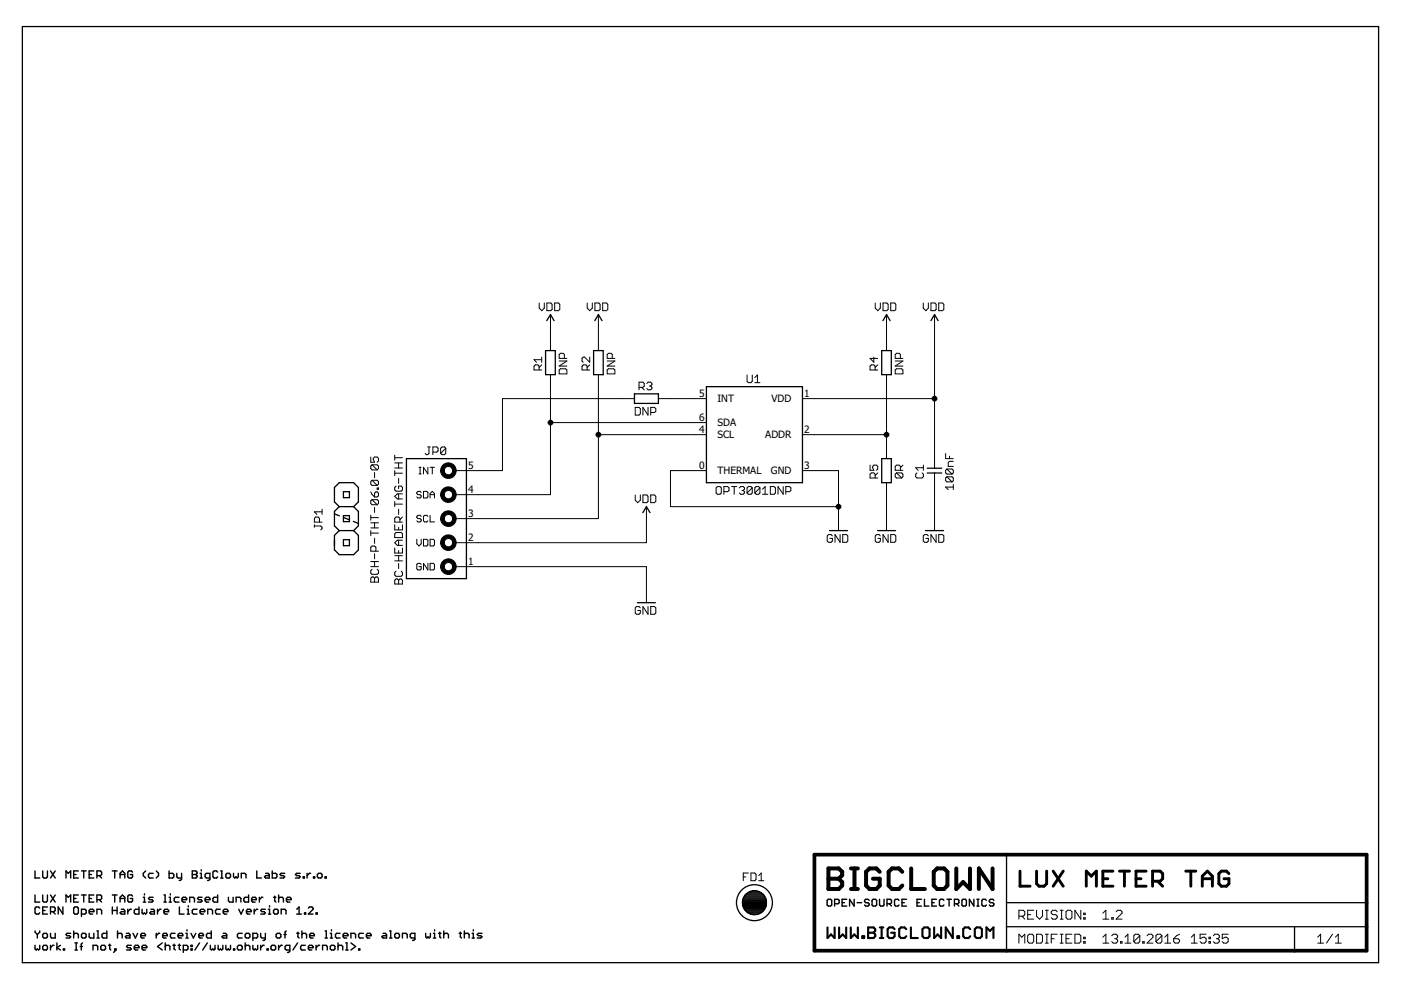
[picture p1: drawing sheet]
<!DOCTYPE eagle SYSTEM "eagle.dtd">
<eagle version="7.6.0">
<drawing>
<settings>
<setting alwaysvectorfont="no"/>
<setting verticaltext="up"/>
</settings>
<grid distance="0.1" unitdist="inch" unit="inch" style="lines" multiple="1" display="no" altdistance="0.01" altunitdist="inch" altunit="inch"/>
<schematic xreflabel="%F%N/%S.%C%R" xrefpart="/%S.%C%R">
<libraries>
<library name="bc-capacitor">
<symbols>
<symbol name="CAPACITOR">
<wire x1="1.524" y1="-0.508" x2="0" y2="-0.508" width="0.254" layer="94"/>
<wire x1="0" y1="-0.508" x2="-1.524" y2="-0.508" width="0.254" layer="94"/>
<wire x1="-1.524" y1="0.508" x2="0" y2="0.508" width="0.254" layer="94"/>
<wire x1="0" y1="0.508" x2="1.524" y2="0.508" width="0.254" layer="94"/>
<wire x1="0" y1="-2.54" x2="0" y2="-0.508" width="0.1524" layer="94"/>
<wire x1="0" y1="0.508" x2="0" y2="2.54" width="0.1524" layer="94"/>
<text x="-2.286" y="0" size="1.778" layer="95" rot="R90" align="bottom-center">&gt;NAME</text>
<text x="2.286" y="0" size="1.778" layer="96" rot="R90" align="top-center">&gt;VALUE</text>
<pin name="2" x="0" y="-5.08" visible="off" length="short" direction="pas" rot="R90"/>
<pin name="1" x="0" y="5.08" visible="off" length="short" direction="pas" rot="R270"/>
</symbol>
</symbols>
<devicesets>
<deviceset name="C-0805-100NF" prefix="C">
<gates>
<gate name="C" symbol="CAPACITOR" x="0" y="0"/>
</gates>
<devices>
<device name="" package="CAPACITOR-0805_R">
<connects>
<connect gate="C" pin="1" pad="1"/>
<connect gate="C" pin="2" pad="2"/>
</connects>
<technologies>
<technology name="">
<attribute name="BCPN" value="BC-C-0805-100NF" constant="no"/>
<attribute name="VALUE" value="100nF" constant="no"/>
</technology>
</technologies>
</device>
</devices>
</deviceset>
</devicesets>
</library>
<library name="bc-supply">
<symbols>
<symbol name="GND">
<wire x1="-1.905" y1="0" x2="1.905" y2="0" width="0.254" layer="94"/>
<text x="0" y="-0.762" size="1.778" layer="96" align="top-center">&gt;VALUE</text>
<pin name="GND" x="0" y="2.54" visible="off" length="short" direction="sup" rot="R270"/>
</symbol>
<symbol name="VDD">
<wire x1="0.762" y1="1.27" x2="0" y2="2.54" width="0.254" layer="94"/>
<wire x1="0" y1="2.54" x2="-0.762" y2="1.27" width="0.254" layer="94"/>
<text x="0" y="3.302" size="1.778" layer="96" align="bottom-center">&gt;VALUE</text>
<pin name="VDD" x="0" y="0" visible="off" length="short" direction="sup" rot="R90"/>
</symbol>
</symbols>
<devicesets>
<deviceset name="GND" prefix="GND">
<gates>
<gate name="1" symbol="GND" x="0" y="0"/>
</gates>
<devices>
<device name="">
<technologies>
<technology name="">
<attribute name="BCPN" value="-" constant="no"/>
</technology>
</technologies>
</device>
</devices>
</deviceset>
<deviceset name="VDD" prefix="SUPPLY">
<gates>
<gate name="VDD" symbol="VDD" x="0" y="0"/>
</gates>
<devices>
<device name="">
<technologies>
<technology name="">
<attribute name="BCPN" value="-" constant="no"/>
</technology>
</technologies>
</device>
</devices>
</deviceset>
</devicesets>
</library>
<library name="bc-fiducial">
<symbols>
<symbol name="FIDUCIAL">
<circle x="0" y="0" radius="3.81" width="0.254" layer="94"/>
<polygon width="0.254" layer="94">
<vertex x="0" y="-2.54" curve="90"/>
<vertex x="2.54" y="0" curve="90"/>
<vertex x="0" y="2.54" curve="90"/>
<vertex x="-2.54" y="0" curve="90"/>
</polygon>
<text x="0" y="4.572" size="1.778" layer="95" align="bottom-center">&gt;NAME</text>
</symbol>
</symbols>
<devicesets>
<deviceset name="FIDUCIAL" prefix="FD">
<gates>
<gate name="FD" symbol="FIDUCIAL" x="0" y="0"/>
</gates>
<devices>
<device name="" package="FIDUCIAL-1MM">
<technologies>
<technology name="">
<attribute name="BCPN" value="-" constant="no"/>
</technology>
</technologies>
</device>
</devices>
</deviceset>
</devicesets>
</library>
<library name="bc-resistor">
<symbols>
<symbol name="RESISTOR">
<text x="0" y="1.778" size="1.778" layer="95" align="bottom-center">&gt;NAME</text>
<text x="0" y="-1.778" size="1.778" layer="96" align="top-center">&gt;VALUE</text>
<pin name="2" x="5.08" y="0" visible="off" length="short" direction="pas" rot="R180"/>
<pin name="1" x="-5.08" y="0" visible="off" length="short" direction="pas"/>
<wire x1="-2.54" y1="1.016" x2="2.54" y2="1.016" width="0.254" layer="94"/>
<wire x1="2.54" y1="1.016" x2="2.54" y2="-1.016" width="0.254" layer="94"/>
<wire x1="2.54" y1="-1.016" x2="-2.54" y2="-1.016" width="0.254" layer="94"/>
<wire x1="-2.54" y1="-1.016" x2="-2.54" y2="1.016" width="0.254" layer="94"/>
</symbol>
</symbols>
<devicesets>
<deviceset name="R-0805-0R" prefix="R">
<gates>
<gate name="R" symbol="RESISTOR" x="0" y="0"/>
</gates>
<devices>
<device name="" package="RESISTOR-0805_R">
<connects>
<connect gate="R" pin="1" pad="1"/>
<connect gate="R" pin="2" pad="2"/>
</connects>
<technologies>
<technology name="">
<attribute name="BCPN" value="BC-R-0805-0R" constant="no"/>
<attribute name="VALUE" value="0R" constant="no"/>
</technology>
</technologies>
</device>
</devices>
</deviceset>
<deviceset name="R-0805-DNP" prefix="R">
<gates>
<gate name="R" symbol="RESISTOR" x="0" y="0"/>
</gates>
<devices>
<device name="" package="RESISTOR-0805_R">
<connects>
<connect gate="R" pin="1" pad="1"/>
<connect gate="R" pin="2" pad="2"/>
</connects>
<technologies>
<technology name="">
<attribute name="BCPN" value="-" constant="no"/>
<attribute name="VALUE" value="DNP" constant="no"/>
</technology>
</technologies>
</device>
</devices>
</deviceset>
</devicesets>
</library>
<library name="bc-sensor">
<symbols>
<symbol name="OPT3001DNP">
<pin name="INT" x="12.7" y="7.62" length="short" direction="pas" rot="R180"/>
<pin name="ADDR" x="-12.7" y="0" length="short" direction="pas"/>
<pin name="VDD" x="-12.7" y="7.62" length="short" direction="pas"/>
<pin name="SCL" x="12.7" y="0" length="short" direction="pas" rot="R180"/>
<pin name="SDA" x="12.7" y="2.54" length="short" direction="pas" rot="R180"/>
<pin name="GND" x="-12.7" y="-7.62" length="short" direction="pas"/>
<wire x1="-10.16" y1="10.16" x2="10.16" y2="10.16" width="0.254" layer="94"/>
<wire x1="10.16" y1="10.16" x2="10.16" y2="-10.16" width="0.254" layer="94"/>
<wire x1="10.16" y1="-10.16" x2="-10.16" y2="-10.16" width="0.254" layer="94"/>
<wire x1="-10.16" y1="-10.16" x2="-10.16" y2="10.16" width="0.254" layer="94"/>
<text x="0" y="10.922" size="1.778" layer="95" align="bottom-center">&gt;NAME</text>
<text x="0" y="-10.922" size="1.778" layer="96" align="top-center">&gt;VALUE</text>
<pin name="THERMAL" x="12.7" y="-7.62" length="short" direction="pas" rot="R180"/>
</symbol>
</symbols>
<devicesets>
<deviceset name="U-OPT3001DNP" prefix="U">
<gates>
<gate name="U" symbol="OPT3001DNP" x="0" y="0"/>
</gates>
<devices>
<device name="" package="OPT3001DNP_R">
<connects>
<connect gate="U" pin="ADDR" pad="2"/>
<connect gate="U" pin="GND" pad="3"/>
<connect gate="U" pin="INT" pad="5"/>
<connect gate="U" pin="SCL" pad="4"/>
<connect gate="U" pin="SDA" pad="6"/>
<connect gate="U" pin="THERMAL" pad="0"/>
<connect gate="U" pin="VDD" pad="1"/>
</connects>
<technologies>
<technology name="">
<attribute name="BCPN" value="BC-U-OPT3001DNP" constant="no"/>
<attribute name="VALUE" value="OPT3001DNP" constant="no"/>
</technology>
</technologies>
</device>
</devices>
</deviceset>
</devicesets>
</library>
<library name="bc-frame">
<symbols>
<symbol name="FRAME-A4L">
<wire x1="165.1" y1="0" x2="165.1" y2="20.32" width="0.762" layer="94"/>
<wire x1="165.1" y1="20.32" x2="205.74" y2="20.32" width="0.762" layer="94"/>
<wire x1="205.74" y1="20.32" x2="281.94" y2="20.32" width="0.762" layer="94"/>
<wire x1="205.74" y1="20.32" x2="205.74" y2="10.16" width="0.254" layer="94"/>
<wire x1="205.74" y1="10.16" x2="205.74" y2="5.08" width="0.254" layer="94"/>
<wire x1="205.74" y1="5.08" x2="205.74" y2="0" width="0.254" layer="94"/>
<wire x1="205.74" y1="10.16" x2="281.94" y2="10.16" width="0.254" layer="94"/>
<wire x1="205.74" y1="5.08" x2="266.7" y2="5.08" width="0.254" layer="94"/>
<text x="208.28" y="15.24" size="3.81" layer="94" font="vector" ratio="16" align="center-left">&gt;PROJECT_NAME</text>
<text x="208.28" y="7.62" size="2.032" layer="94" font="vector" align="center-left">REVISION:</text>
<text x="208.28" y="2.54" size="2.032" layer="94" font="vector" align="center-left">MODIFIED:</text>
<wire x1="266.7" y1="5.08" x2="281.94" y2="5.08" width="0.254" layer="94"/>
<wire x1="266.7" y1="5.08" x2="266.7" y2="0" width="0.254" layer="94"/>
<text x="226.06" y="2.54" size="2.032" layer="94" font="vector" align="center-left">&gt;LAST_DATE_TIME</text>
<text x="274.32" y="2.54" size="2.032" layer="94" font="vector" align="center">&gt;SHEET_TOTAL</text>
<text x="226.06" y="7.62" size="2.032" layer="94" font="vector" align="center-left">&gt;PROJECT_REVISION</text>
<wire x1="165.1" y1="0" x2="205.74" y2="0" width="0.762" layer="94"/>
<wire x1="205.74" y1="0" x2="266.7" y2="0" width="0.762" layer="94"/>
<wire x1="266.7" y1="0" x2="281.94" y2="0" width="0.762" layer="94"/>
<wire x1="281.94" y1="0" x2="281.94" y2="5.08" width="0.762" layer="94"/>
<wire x1="281.94" y1="5.08" x2="281.94" y2="10.16" width="0.762" layer="94"/>
<wire x1="281.94" y1="10.16" x2="281.94" y2="20.32" width="0.762" layer="94"/>
<wire x1="-2.54" y1="-2.54" x2="284.48" y2="-2.54" width="0.254" layer="94"/>
<wire x1="284.48" y1="-2.54" x2="284.48" y2="195.58" width="0.254" layer="94"/>
<wire x1="284.48" y1="195.58" x2="-2.54" y2="195.58" width="0.254" layer="94"/>
<wire x1="-2.54" y1="195.58" x2="-2.54" y2="-2.54" width="0.254" layer="94"/>
<text x="167.64" y="15.24" size="5.1839875" layer="94" font="vector" ratio="16" align="center-left">BIGCLOWN</text>
<text x="167.64" y="10.16" size="1.720215625" layer="94" font="vector" ratio="16" align="center-left">OPEN-SOURCE ELECTRONICS</text>
<text x="167.64" y="3.81" size="2.672715625" layer="94" font="vector" ratio="16" align="center-left">WWW.BIGCLOWN.COM</text>
</symbol>
</symbols>
<devicesets>
<deviceset name="FRAME-SCH/A4L-BRD/A4L" prefix="FRAME">
<gates>
<gate name="FRAME" symbol="FRAME-A4L" x="0" y="0"/>
</gates>
<devices>
<device name="" package="FRAME-A4L">
<technologies>
<technology name="">
<attribute name="BCPN" value="-" constant="no"/>
<attribute name="PROJECT_NAME" value="" constant="no"/>
<attribute name="PROJECT_REVISION" value="" constant="no"/>
</technology>
</technologies>
</device>
</devices>
</deviceset>
</devicesets>
</library>
<library name="bc-header">
<symbols>
<symbol name="BC-HEADER-TAG-THT">
<wire x1="5.08" y1="12.7" x2="-7.62" y2="12.7" width="0.254" layer="94"/>
<wire x1="-7.62" y1="12.7" x2="-7.62" y2="-12.7" width="0.254" layer="94"/>
<wire x1="-7.62" y1="-12.7" x2="5.08" y2="-12.7" width="0.254" layer="94"/>
<pin name="GND" x="-10.16" y="-10.16" visible="pad" length="short" direction="pas"/>
<pin name="VDD" x="-10.16" y="-5.08" visible="pad" length="short" direction="pas"/>
<pin name="SCL" x="-10.16" y="0" visible="pad" length="short" direction="pas"/>
<pin name="SDA" x="-10.16" y="5.08" visible="pad" length="short" direction="pas"/>
<pin name="INT" x="-10.16" y="10.16" visible="pad" length="short" direction="pas"/>
<text x="-1.27" y="13.462" size="1.778" layer="95" rot="MR0" align="bottom-center">&gt;NAME</text>
<text x="-1.27" y="-13.462" size="1.778" layer="96" rot="MR0" align="top-center">&gt;VALUE</text>
<text x="-1.27" y="10.16" size="1.524" layer="95" rot="MR0" align="center-right">INT</text>
<text x="-1.27" y="5.08" size="1.524" layer="95" rot="MR0" align="center-right">SDA</text>
<text x="-1.27" y="0" size="1.524" layer="95" rot="MR0" align="center-right">SCL</text>
<text x="-1.27" y="-5.08" size="1.524" layer="95" rot="MR0" align="center-right">VDD</text>
<text x="-1.27" y="-10.16" size="1.524" layer="95" rot="MR0" align="center-right">GND</text>
<wire x1="-7.62" y1="10.16" x2="-5.08" y2="10.16" width="0.1524" layer="94"/>
<wire x1="-7.62" y1="5.08" x2="-5.08" y2="5.08" width="0.1524" layer="94"/>
<wire x1="-7.62" y1="0" x2="-5.08" y2="0" width="0.1524" layer="94"/>
<wire x1="-7.62" y1="-5.08" x2="-5.08" y2="-5.08" width="0.1524" layer="94"/>
<wire x1="-7.62" y1="-10.16" x2="-5.08" y2="-10.16" width="0.1524" layer="94"/>
<circle x="-3.81" y="10.16" radius="1.27" width="0.762" layer="94"/>
<circle x="-3.81" y="5.08" radius="1.27" width="0.762" layer="94"/>
<circle x="-3.81" y="0" radius="1.27" width="0.762" layer="94"/>
<circle x="-3.81" y="-5.08" radius="1.27" width="0.762" layer="94"/>
<circle x="-3.81" y="-10.16" radius="1.27" width="0.762" layer="94"/>
<wire x1="5.08" y1="-12.7" x2="5.08" y2="12.7" width="0.254" layer="94"/>
</symbol>
<symbol name="BCH-P-THT">
<text x="0" y="5.08" size="1.778" layer="95" rot="MR0" align="bottom-center">&gt;NAME</text>
<text x="0" y="-5.08" size="1.778" layer="96" rot="MR0" align="top-center">&gt;VALUE</text>
<wire x1="-3.556" y1="2.54" x2="-6.604" y2="2.54" width="0.254" layer="94"/>
<wire x1="-2.54" y1="-1.524" x2="-1.524" y2="-2.54" width="0.254" layer="94"/>
<wire x1="1.524" y1="-2.54" x2="2.54" y2="-1.524" width="0.254" layer="94"/>
<wire x1="2.54" y1="1.524" x2="1.524" y2="2.54" width="0.254" layer="94"/>
<wire x1="1.524" y1="2.54" x2="-1.524" y2="2.54" width="0.254" layer="94"/>
<wire x1="-1.524" y1="2.54" x2="-2.54" y2="1.524" width="0.254" layer="94"/>
<wire x1="0.635" y1="0.635" x2="-0.635" y2="0.635" width="0.254" layer="94"/>
<wire x1="-0.635" y1="0.635" x2="-0.635" y2="-0.635" width="0.254" layer="94"/>
<wire x1="-0.635" y1="-0.635" x2="0.635" y2="-0.635" width="0.254" layer="94"/>
<wire x1="0.635" y1="-0.635" x2="0.635" y2="0.635" width="0.254" layer="94"/>
<wire x1="-2.54" y1="-1.524" x2="-2.54" y2="1.524" width="0.254" layer="94"/>
<wire x1="-2.54" y1="1.524" x2="-3.556" y2="2.54" width="0.254" layer="94"/>
<wire x1="-4.445" y1="2.54" x2="-5.715" y2="2.54" width="0.254" layer="94"/>
<wire x1="-6.604" y1="2.54" x2="-7.62" y2="1.524" width="0.254" layer="94"/>
<wire x1="-7.62" y1="1.524" x2="-7.62" y2="-1.524" width="0.254" layer="94"/>
<wire x1="-7.62" y1="-1.524" x2="-6.604" y2="-2.54" width="0.254" layer="94"/>
<wire x1="-6.604" y1="-2.54" x2="-3.556" y2="-2.54" width="0.254" layer="94"/>
<wire x1="-3.556" y1="-2.54" x2="-2.54" y2="-1.524" width="0.254" layer="94"/>
<wire x1="-5.715" y1="-0.635" x2="-4.445" y2="-0.635" width="0.254" layer="94"/>
<wire x1="-4.445" y1="-0.635" x2="-4.445" y2="0.635" width="0.254" layer="94"/>
<wire x1="-4.445" y1="0.635" x2="-5.715" y2="0.635" width="0.254" layer="94"/>
<wire x1="-5.715" y1="0.635" x2="-5.715" y2="-0.635" width="0.254" layer="94"/>
<wire x1="7.62" y1="1.524" x2="6.604" y2="2.54" width="0.254" layer="94"/>
<wire x1="6.604" y1="2.54" x2="3.556" y2="2.54" width="0.254" layer="94"/>
<wire x1="3.556" y1="2.54" x2="2.54" y2="1.524" width="0.254" layer="94"/>
<wire x1="2.54" y1="1.524" x2="2.54" y2="-1.524" width="0.254" layer="94"/>
<wire x1="2.54" y1="-1.524" x2="3.556" y2="-2.54" width="0.254" layer="94"/>
<wire x1="3.556" y1="-2.54" x2="6.604" y2="-2.54" width="0.254" layer="94"/>
<wire x1="6.604" y1="-2.54" x2="7.62" y2="-1.524" width="0.254" layer="94"/>
<wire x1="4.445" y1="-0.635" x2="5.715" y2="-0.635" width="0.254" layer="94"/>
<wire x1="5.715" y1="-0.635" x2="5.715" y2="0.635" width="0.254" layer="94"/>
<wire x1="5.715" y1="0.635" x2="4.445" y2="0.635" width="0.254" layer="94"/>
<wire x1="4.445" y1="0.635" x2="4.445" y2="-0.635" width="0.254" layer="94"/>
<wire x1="7.62" y1="1.524" x2="7.62" y2="-1.524" width="0.254" layer="94"/>
<wire x1="-1.524" y1="-2.54" x2="-1.016" y2="-2.54" width="0.254" layer="94"/>
<wire x1="-1.016" y1="-2.54" x2="1.524" y2="-2.54" width="0.254" layer="94"/>
<wire x1="-1.016" y1="-2.54" x2="1.016" y2="2.54" width="0.254" layer="94" style="shortdash"/>
</symbol>
</symbols>
<devicesets>
<deviceset name="BC-HEADER-TAG-THT" prefix="JP">
<gates>
<gate name="JP" symbol="BC-HEADER-TAG-THT" x="0" y="0"/>
</gates>
<devices>
<device name="" package="BC-HEADER-TAG-THT">
<connects>
<connect gate="JP" pin="GND" pad="1"/>
<connect gate="JP" pin="INT" pad="5"/>
<connect gate="JP" pin="SCL" pad="3"/>
<connect gate="JP" pin="SDA" pad="4"/>
<connect gate="JP" pin="VDD" pad="2"/>
</connects>
<technologies>
<technology name="">
<attribute name="BCPN" value="-" constant="no"/>
<attribute name="VALUE" value="BC-HEADER-TAG-THT" constant="no"/>
</technology>
</technologies>
</device>
</devices>
</deviceset>
<deviceset name="JP-BCH-P-THT-06.0-05" prefix="JP">
<gates>
<gate name="JP" symbol="BCH-P-THT" x="0" y="0"/>
</gates>
<devices>
<device name="" package="BCH-P-THT-05">
<technologies>
<technology name="">
<attribute name="BCPN" value="BC-JP-BCH-P-THT-06.0-05" constant="no"/>
<attribute name="VALUE" value="BCH-P-THT-06.0-05" constant="no"/>
</technology>
</technologies>
</device>
</devices>
</deviceset>
</devicesets>
</library>
</libraries>
<attributes>
</attributes>
<variantdefs>
</variantdefs>
<classes>
<class number="0" name="default" width="0" drill="0">
</class>
</classes>
<parts>
<part name="GND4" library="bc-supply" deviceset="GND" device=""/>
<part name="SUPPLY2" library="bc-supply" deviceset="VDD" device=""/>
<part name="C1" library="bc-capacitor" deviceset="C-0805-100NF" device="" value="100nF"/>
<part name="SUPPLY1" library="bc-supply" deviceset="VDD" device=""/>
<part name="GND2" library="bc-supply" deviceset="GND" device=""/>
<part name="JP0" library="bc-header" deviceset="BC-HEADER-TAG-THT" device="" value="BC-HEADER-TAG-THT"/>
<part name="FD1" library="bc-fiducial" deviceset="FIDUCIAL" device=""/>
<part name="R1" library="bc-resistor" deviceset="R-0805-DNP" device="" value="DNP"/>
<part name="R2" library="bc-resistor" deviceset="R-0805-DNP" device="" value="DNP"/>
<part name="SUPPLY3" library="bc-supply" deviceset="VDD" device=""/>
<part name="SUPPLY4" library="bc-supply" deviceset="VDD" device=""/>
<part name="U1" library="bc-sensor" deviceset="U-OPT3001DNP" device="" value="OPT3001DNP"/>
<part name="GND1" library="bc-supply" deviceset="GND" device=""/>
<part name="R4" library="bc-resistor" deviceset="R-0805-DNP" device="" value="DNP"/>
<part name="R5" library="bc-resistor" deviceset="R-0805-0R" device="" value="0R"/>
<part name="GND3" library="bc-supply" deviceset="GND" device=""/>
<part name="SUPPLY5" library="bc-supply" deviceset="VDD" device=""/>
<part name="R3" library="bc-resistor" deviceset="R-0805-DNP" device="" value="DNP"/>
<part name="FRAME1" library="bc-frame" deviceset="FRAME-SCH/A4L-BRD/A4L" device="">
<attribute name="PROJECT_NAME" value="LUX METER TAG"/>
<attribute name="PROJECT_REVISION" value="1.2"/>
</part>
<part name="JP1" library="bc-header" deviceset="JP-BCH-P-THT-06.0-05" device="" value="BCH-P-THT-06.0-05"/>
</parts>
<sheets>
<sheet>
<plain>
<text x="0" y="15.24" size="1.778" layer="97" font="vector" ratio="16">LUX METER TAG (c) by BigClown Labs s.r.o.</text>
<text x="0" y="10.16" size="1.778" layer="97" font="vector" ratio="16">LUX METER TAG is licensed under the</text>
<text x="0" y="7.62" size="1.778" layer="97" font="vector" ratio="16">CERN Open Hardware Licence version 1.2.</text>
<text x="0" y="2.54" size="1.778" layer="97" font="vector" ratio="16">You should have received a copy of the licence along with this</text>
<text x="0" y="0" size="1.778" layer="97" font="vector" ratio="16">work. If not, see &lt;http://www.ohwr.org/cernohl&gt;.</text>
</plain>
<instances>
<instance part="GND4" gate="1" x="190.5" y="88.9"/>
<instance part="SUPPLY2" gate="VDD" x="190.5" y="132.08"/>
<instance part="C1" gate="C" x="190.5" y="101.6"/>
<instance part="SUPPLY1" gate="VDD" x="129.54" y="91.44"/>
<instance part="GND2" gate="1" x="129.54" y="73.66"/>
<instance part="JP0" gate="JP" x="83.82" y="91.44" smashed="yes" rot="MR0">
<attribute name="NAME" x="85.09" y="104.902" size="1.778" layer="95" align="bottom-center"/>
<attribute name="VALUE" x="77.978" y="91.44" size="1.778" layer="96" rot="R270" align="top-center"/>
</instance>
<instance part="FD1" gate="FD" x="152.4" y="10.16"/>
<instance part="R1" gate="R" x="109.22" y="124.46" rot="R90"/>
<instance part="R2" gate="R" x="119.38" y="124.46" rot="R90"/>
<instance part="SUPPLY3" gate="VDD" x="109.22" y="132.08"/>
<instance part="SUPPLY4" gate="VDD" x="119.38" y="132.08"/>
<instance part="U1" gate="U" x="152.4" y="109.22" rot="MR0"/>
<instance part="GND1" gate="1" x="170.18" y="88.9"/>
<instance part="R4" gate="R" x="180.34" y="124.46" rot="R90"/>
<instance part="R5" gate="R" x="180.34" y="101.6" rot="R90"/>
<instance part="GND3" gate="1" x="180.34" y="88.9"/>
<instance part="SUPPLY5" gate="VDD" x="180.34" y="132.08"/>
<instance part="R3" gate="R" x="129.54" y="116.84"/>
<instance part="FRAME1" gate="FRAME" x="0" y="0"/>
<instance part="JP1" gate="JP" x="66.04" y="91.44" rot="R90"/>
</instances>
<busses>
</busses>
<nets>
<net name="GND" class="0">
<segment>
<pinref part="GND2" gate="1" pin="GND"/>
<wire x1="93.98" y1="81.28" x2="129.54" y2="81.28" width="0.1524" layer="91"/>
<wire x1="129.54" y1="81.28" x2="129.54" y2="76.2" width="0.1524" layer="91"/>
<pinref part="JP0" gate="JP" pin="GND"/>
</segment>
<segment>
<pinref part="C1" gate="C" pin="2"/>
<pinref part="GND4" gate="1" pin="GND"/>
<wire x1="190.5" y1="96.52" x2="190.5" y2="91.44" width="0.1524" layer="91"/>
</segment>
<segment>
<pinref part="GND1" gate="1" pin="GND"/>
<pinref part="U1" gate="U" pin="GND"/>
<wire x1="170.18" y1="91.44" x2="170.18" y2="93.98" width="0.1524" layer="91"/>
<wire x1="170.18" y1="93.98" x2="170.18" y2="101.6" width="0.1524" layer="91"/>
<wire x1="170.18" y1="101.6" x2="165.1" y2="101.6" width="0.1524" layer="91"/>
<pinref part="U1" gate="U" pin="THERMAL"/>
<wire x1="139.7" y1="101.6" x2="134.62" y2="101.6" width="0.1524" layer="91"/>
<wire x1="134.62" y1="101.6" x2="134.62" y2="93.98" width="0.1524" layer="91"/>
<wire x1="134.62" y1="93.98" x2="170.18" y2="93.98" width="0.1524" layer="91"/>
<junction x="170.18" y="93.98"/>
</segment>
<segment>
<pinref part="R5" gate="R" pin="1"/>
<pinref part="GND3" gate="1" pin="GND"/>
<wire x1="180.34" y1="96.52" x2="180.34" y2="91.44" width="0.1524" layer="91"/>
</segment>
</net>
<net name="VDD" class="0">
<segment>
<pinref part="SUPPLY1" gate="VDD" pin="VDD"/>
<wire x1="129.54" y1="91.44" x2="129.54" y2="86.36" width="0.1524" layer="91"/>
<wire x1="129.54" y1="86.36" x2="93.98" y2="86.36" width="0.1524" layer="91"/>
<pinref part="JP0" gate="JP" pin="VDD"/>
</segment>
<segment>
<pinref part="SUPPLY3" gate="VDD" pin="VDD"/>
<pinref part="R1" gate="R" pin="2"/>
<wire x1="109.22" y1="132.08" x2="109.22" y2="129.54" width="0.1524" layer="91"/>
</segment>
<segment>
<pinref part="SUPPLY4" gate="VDD" pin="VDD"/>
<pinref part="R2" gate="R" pin="2"/>
<wire x1="119.38" y1="132.08" x2="119.38" y2="129.54" width="0.1524" layer="91"/>
</segment>
<segment>
<pinref part="C1" gate="C" pin="1"/>
<pinref part="SUPPLY2" gate="VDD" pin="VDD"/>
<wire x1="190.5" y1="132.08" x2="190.5" y2="116.84" width="0.1524" layer="91"/>
<pinref part="U1" gate="U" pin="VDD"/>
<wire x1="190.5" y1="116.84" x2="190.5" y2="106.68" width="0.1524" layer="91"/>
<wire x1="165.1" y1="116.84" x2="190.5" y2="116.84" width="0.1524" layer="91"/>
<junction x="190.5" y="116.84"/>
</segment>
<segment>
<pinref part="SUPPLY5" gate="VDD" pin="VDD"/>
<pinref part="R4" gate="R" pin="2"/>
<wire x1="180.34" y1="132.08" x2="180.34" y2="129.54" width="0.1524" layer="91"/>
</segment>
</net>
<net name="SDA" class="0">
<segment>
<wire x1="139.7" y1="111.76" x2="109.22" y2="111.76" width="0.1524" layer="91"/>
<wire x1="109.22" y1="111.76" x2="109.22" y2="96.52" width="0.1524" layer="91"/>
<pinref part="JP0" gate="JP" pin="SDA"/>
<wire x1="109.22" y1="96.52" x2="93.98" y2="96.52" width="0.1524" layer="91"/>
<pinref part="R1" gate="R" pin="1"/>
<wire x1="109.22" y1="119.38" x2="109.22" y2="111.76" width="0.1524" layer="91"/>
<junction x="109.22" y="111.76"/>
<pinref part="U1" gate="U" pin="SDA"/>
</segment>
</net>
<net name="SCL" class="0">
<segment>
<wire x1="139.7" y1="109.22" x2="119.38" y2="109.22" width="0.1524" layer="91"/>
<wire x1="119.38" y1="109.22" x2="119.38" y2="91.44" width="0.1524" layer="91"/>
<pinref part="JP0" gate="JP" pin="SCL"/>
<wire x1="119.38" y1="91.44" x2="93.98" y2="91.44" width="0.1524" layer="91"/>
<pinref part="R2" gate="R" pin="1"/>
<wire x1="119.38" y1="119.38" x2="119.38" y2="109.22" width="0.1524" layer="91"/>
<junction x="119.38" y="109.22"/>
<pinref part="U1" gate="U" pin="SCL"/>
</segment>
</net>
<net name="INT" class="0">
<segment>
<wire x1="99.06" y1="116.84" x2="99.06" y2="101.6" width="0.1524" layer="91"/>
<pinref part="JP0" gate="JP" pin="INT"/>
<wire x1="99.06" y1="101.6" x2="93.98" y2="101.6" width="0.1524" layer="91"/>
<pinref part="R3" gate="R" pin="1"/>
<wire x1="124.46" y1="116.84" x2="99.06" y2="116.84" width="0.1524" layer="91"/>
</segment>
</net>
<net name="ADDR" class="0">
<segment>
<pinref part="U1" gate="U" pin="ADDR"/>
<pinref part="R5" gate="R" pin="2"/>
<wire x1="165.1" y1="109.22" x2="180.34" y2="109.22" width="0.1524" layer="91"/>
<wire x1="180.34" y1="109.22" x2="180.34" y2="106.68" width="0.1524" layer="91"/>
<pinref part="R4" gate="R" pin="1"/>
<wire x1="180.34" y1="109.22" x2="180.34" y2="119.38" width="0.1524" layer="91"/>
<junction x="180.34" y="109.22"/>
</segment>
</net>
<net name="INT1" class="0">
<segment>
<pinref part="R3" gate="R" pin="2"/>
<pinref part="U1" gate="U" pin="INT"/>
<wire x1="134.62" y1="116.84" x2="139.7" y2="116.84" width="0.1524" layer="91"/>
</segment>
</net>
</nets>
</sheet>
</sheets>
</schematic>
</drawing>
</eagle>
